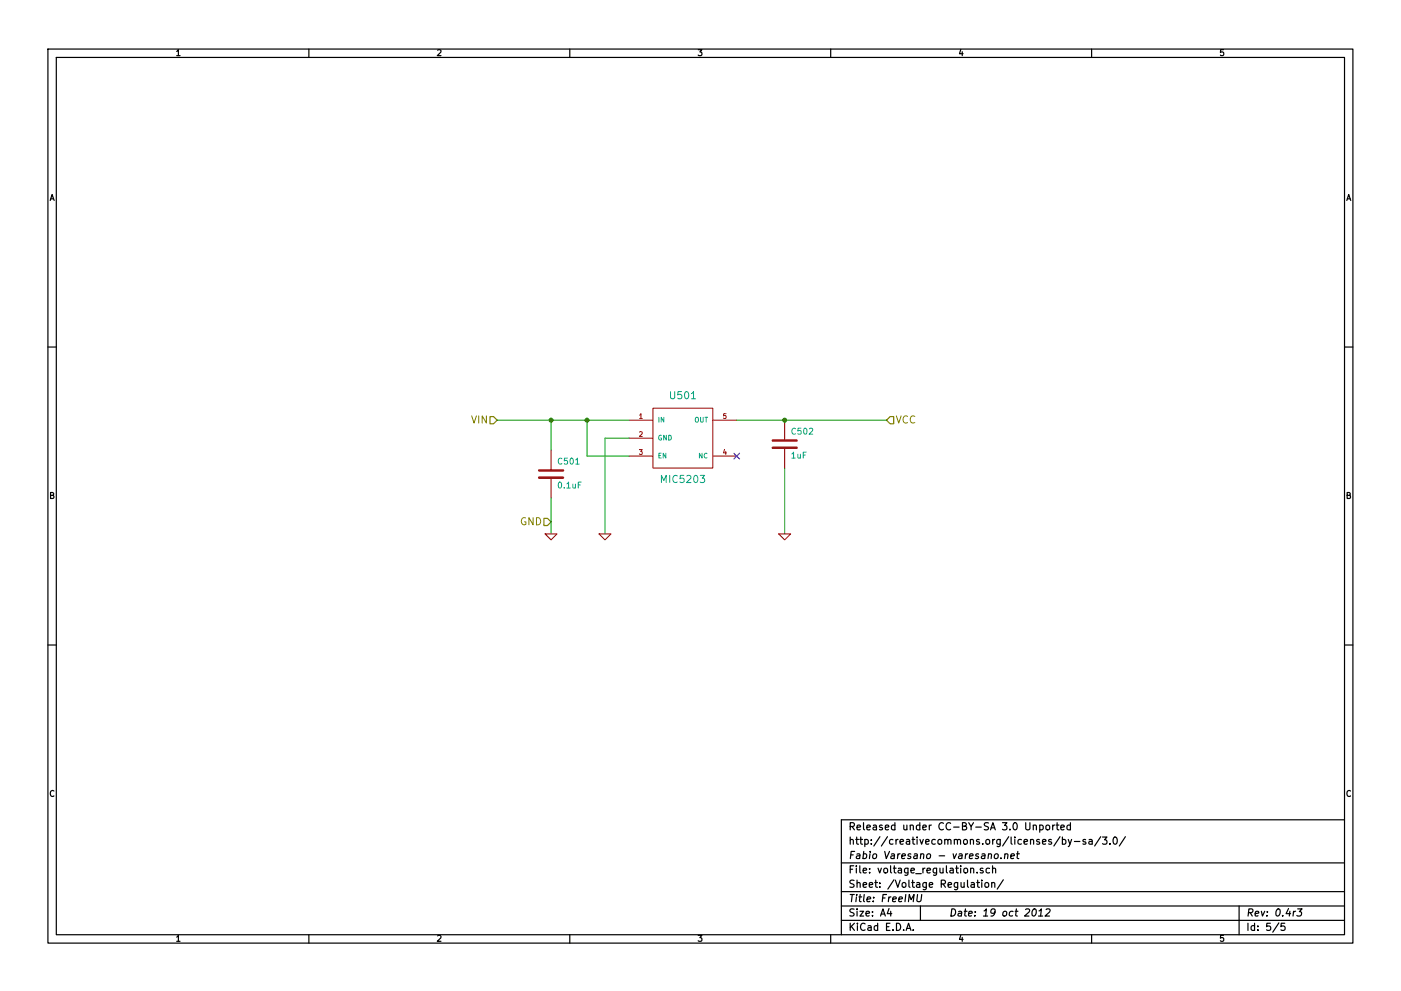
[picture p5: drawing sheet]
<svg xmlns="http://www.w3.org/2000/svg" width="297mm" height="210mm" viewBox="0 0 297 210" stroke-linecap="round" stroke-linejoin="round" font-family="sans-serif">
<g fill="none" stroke="#000" stroke-width=".25">
<path d="M10.2 10.4h276.6v189.7h-276.6zM11.9 12.2h273.2v186.1h-273.2zM65.5 10.4v1.8M120.8 10.4v1.8M176.1 10.4v1.8M231.4 10.4v1.8M10.2 73.6h1.7M285.1 73.6h1.7M10.2 136.8h1.7M285.1 136.8h1.7M219.1 175.2l.1-.1a.36 .36 0 0 1 .5 .2v.8M220.4 175.1h.5l.3 .3-.1 .5-.2 .2-.5-.1"/>
<path d="M220.4 175.1v1.5M221.9 175.1h.3l.4 .3v.4l-.4 .3-.5-.3zM223.2 175.1v1M223.6 175.1l-.4 .3M223.9 175.1h.6M224.1 174.5v1.4l.4 .2M224.7 177.5l-1.3 2M224.9 175.6l.8-.2-.1-.3h-.5l-.2 .2 .1 .7h.6M225.2 178.2l.5-.1 .3 .3-.1 .6-.2 .1-.5-.1M225.2 177.6v1.5M226.5 178.1l.3 1M226.9 175.1h-.4l-.3 .3 .1 .5 .2 .2 .4-.1"/>
<path d="M226.9 174.5v1.6M227.2 178.1l-.5 1.4-.2 .1M227.8 178.5h1.2M230.2 178.2l-.4-.1-.2 .2 .1 .2 .5 .2v.3h-.6M230.9 178.2h.6l.1 .9M231.6 178.5l-.7 .1a.3 .3 0 0 0 .2 .5l.5-.1M233.4 177.5l-1.3 2M233.8 177.6h.9l-.5 .6 .4 .1v.7l-.2 .1-.6-.1M235.3 179v.1M236.1 177.7l.3-.1a.81 .81 0 0 1 .5 .8 .81 .81 0 0 1-.5 .7l-.3-.1-.1-.5zM238.6 177.5l-1.3 2M285.1 173.9h-106.7v24.4"/>
<path d="M65.5 198.3v1.8M120.8 198.3v1.8M176.1 198.3v1.8M178.4 183.1h106.7M178.4 189.2h106.7M178.4 195.3h106.7M178.4 192.2h106.7M188.5 192.8l-.4 1h1M188.8 193.3v1.1M192.1 197.4l.5-1.5 .5 1.5M192.3 197h.7M193.6 197.3v.1"/>
<path d="M194.5 189.8l-.1 1.2 .3 .3h.2l.4-.3 .1-1.2M195.1 192.2v3.1M205.8 184.3h.1a.36 .36 0 0 1 .6 .1v.8M205.9 187.3h.6l.1 1M206.6 187.6l-.7 .2a.3 .3 0 0 0 .2 .5l.5-.1M207.1 187.2h.6M207.2 185.1v.1M207.3 186.7v1.4l.4 .2M208.2 186.7v.2M208.2 187.2v1.1M208.4 184.3l-.3-.1-.3 .2 .1 .2 .5 .2v.3h-.6M208.9 187.4l.2-.2 .4 .2v.7l-.2 .2-.4-.2z"/>
<path d="M209.6 181.3l.2-.2 .4 .1-.1 1M209.8 184.3l-.4-.1-.3 .3v.6l.3 .1 .4-.1M210.3 187.4v-.1a.36 .36 0 0 1 .6 .2v.8M210.3 187.2v1.1M210.4 184.3h.1a.36 .36 0 0 1 .6 .1v.8M210.4 183.7v1.5M210.9 181.3l.3-.2 .4 .2-.1 .7-.2 .2-.5-.2zM212.2 182v.2M212.7 186.7l-1.3 1.9M213.1 181.3l.2-.2 .3 .1v1M213.1 181.1l-.1 1.1M214.3 181.7l.8-.2-.1-.3h-.6l-.1 .8 .2 .2 .4-.1"/>
<path d="M215.5 181.1h.6M215.8 180.6l-.2 1.4 .4 .2M219.1 192.9l.2-.1a.78 .78 0 0 1 .5 .7 .78 .78 0 0 1-.3 .7l-.4 .2a.97 .97 0 0 1 0-1.5zM220.2 194.4h.9M220.3 193.3l.5-.5-.2 1.6M221.8 193l.6-.2 .3 .3-.2 .4-.9 .9h.9M231.4 198.3v1.8M262.7 192.2v6.1M271.1 195.8l-1.3 2M272.4 195.9h-.7l-.1 .7 .2-.1h.5l.2 .3-.1 .5-.2 .1-.6-.1M275.1 192.8h1l-.6 .6 .3 .1 .2 .2-.1 .4-.3 .3-.6-.2"/>
</g>
<path d="M103.9 88.4h.7l.8 .7-.8 .8h-.7zM188.7 88.4h.8v1.5h-.8l-.7-.8zM115.3 110h.8l.7 .7-.7 .8h-.8z" fill="none" stroke="#808000" stroke-width=".25"/>
<path d="M114.3 99.8h5.1M163.8 95h5.1M163.8 93.5h5.1M114.3 101.3h5.1" fill="none" stroke="#a00000" stroke-width=".51"/>
<g fill="none" stroke="#a00000" stroke-width=".21">
<path d="M116.8 95.5v4.3M133.3 89.1h5.1M133.3 93h5.1M133.3 96.8h5.1M138.4 86.6h12.7v12.7h-12.7zM151.1 89.1h5.1M151.1 96.8h5.1M166.4 89.1v4.4M166.4 95v4.3M115.6 113.3h2.5l-1.3 1.2zM116.8 101.3v4.4M127 113.3h2.5l-1.2 1.2z"/>
<path d="M165.1 113.3h2.5l-1.2 1.2z"/>
</g>
<path d="M105.4 89.1h27.9M116.8 89.1v6.4M124.5 89.1v7.7h8.8M133.3 93h-5v20.3M156.2 89.1h31.8M166.4 99.3v14M116.8 105.7v7.6" fill="none" stroke="#00a000" stroke-width=".21"/>
<g fill="#00a000" stroke="#00a000" stroke-width=".25">
<circle cx="116.8" cy="89.1" r=".41"/>
<circle cx="124.5" cy="89.1" r=".41"/>
<circle cx="166.4" cy="89.1" r=".41"/>
</g>
<path d="M155.6 96.2l1.2 1.2M156.8 96.2l-1.2 1.2" fill="none" stroke="#0000c0" stroke-width=".21"/>
<g font-size="2.1" fill="#808000">
<text x="99.9" y="89.9">VIN</text>
<text x="189.9" y="89.9">VCC</text>
<text x="110.2" y="111.5">GND</text>
</g>
<g font-size="2.1" fill="#00a0a0">
<text x="142.2" y="84.8">U501</text>
<text x="140.5" y="102.5">MIC5203</text>
</g>
<g font-size="2.1">
<text x="179.9" y="179.3">http://creativecommons.org/licenses/by-sa/3.0/</text>
<text x="179.9" y="176.2">Released under CC-BY-SA 3.0 Unported</text>
<text x="179.9" y="185.4">File: voltage_regulation.sch</text>
<text x="179.9" y="182.3">Fabio Varesano - varesano.net</text>
<text x="179.9" y="191.5">Title: FreeIMU</text>
<text x="179.9" y="188.4">Sheet: /Voltage Regulation/</text>
<text x="179.9" y="197.6">KiCad E.D.A.</text>
<text x="179.9" y="194.5">Size: A4</text>
<text x="201.2" y="194.5">Date: 19 oct 2012</text>
<text x="264.2" y="194.5">Rev: 0.4r3</text>
<text x="264.2" y="197.6">Id: 5/5</text>
</g>
<g font-size="1.8">
<text x="37.3" y="11.9">1</text>
<text x="92.7" y="11.9">2</text>
<text x="148" y="11.9">3</text>
<text x="203.3" y="11.9">4</text>
<text x="258.6" y="11.9">5</text>
<text x="10.4" y="42.7">A</text>
<text x="285.3" y="42.7">A</text>
<text x="10.4" y="105.9">B</text>
<text x="285.3" y="105.9">B</text>
<text x="10.4" y="169.1">C</text>
<text x="285.3" y="169.1">C</text>
<text x="37.3" y="199.8">1</text>
<text x="92.7" y="199.8">2</text>
<text x="148" y="199.8">3</text>
<text x="203.3" y="199.8">4</text>
<text x="258.6" y="199.8">5</text>
</g>
<g font-size="1.8" fill="#00a0a0">
<text x="168" y="92.2">C502</text>
<text x="118.5" y="98.6">C501</text>
<text x="167.8" y="97.3">1uF</text>
<text x="118.4" y="103.7">0.1uF</text>
</g>
<g font-size="1.4" fill="#a00000">
<text x="135.5" y="88.9">1</text>
<text x="153.3" y="88.9">5</text>
<text x="135.5" y="92.7">2</text>
<text x="135.5" y="96.5">3</text>
<text x="153.3" y="96.5">4</text>
</g>
<g font-size="1.4" fill="#00a0a0">
<text x="139.4" y="89.7">IN</text>
<text x="147.1" y="89.7">OUT</text>
<text x="139.4" y="93.5">GND</text>
<text x="139.4" y="97.3">EN</text>
<text x="148.1" y="97.3">NC</text>
</g>
</svg>
